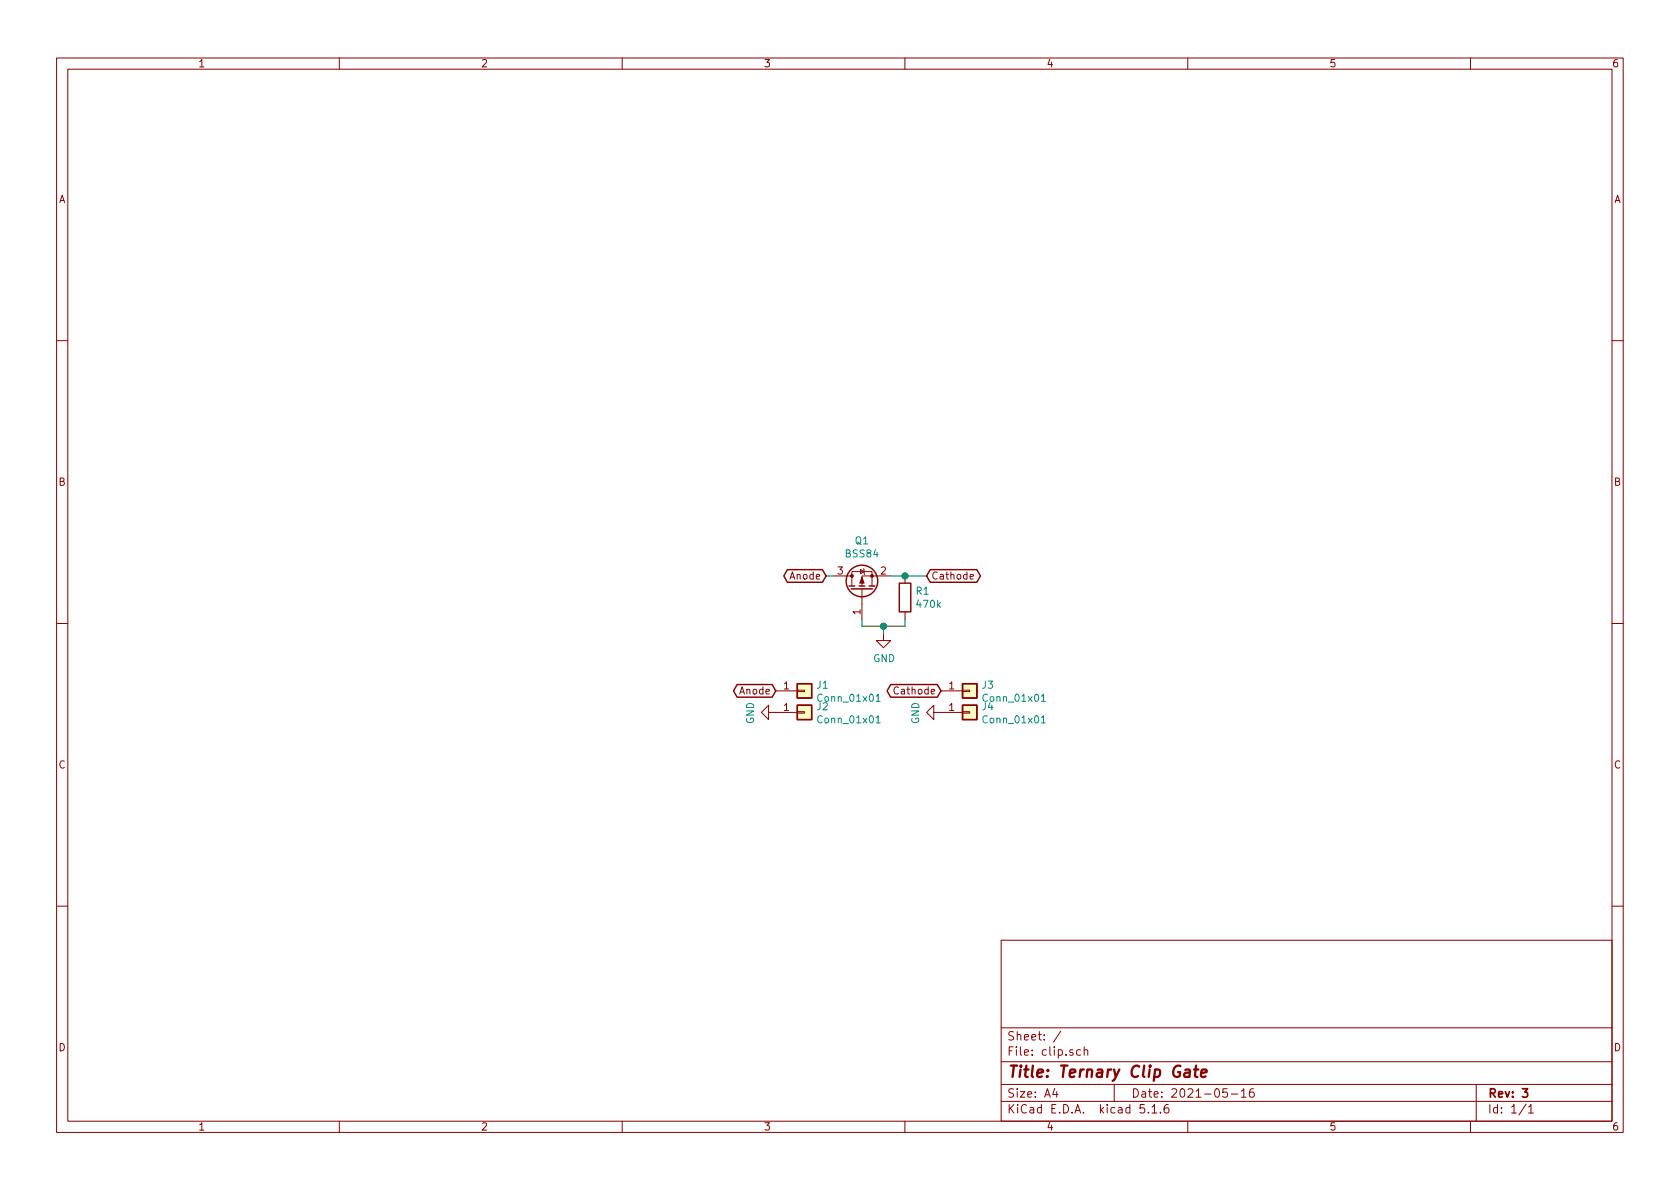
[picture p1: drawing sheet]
<svg xmlns="http://www.w3.org/2000/svg" width="297mm" height="210mm" viewBox="0 0 297 210" stroke-linecap="round" stroke-linejoin="round" font-family="sans-serif">
<g fill="none" stroke="#840000" stroke-width=".18">
<path d="M10 10.3h277v189.9h-277zM12 12.2h273v186.1h-273zM60 10.3v1.9M110 10.3v1.9M160 10.3v1.9M210 10.3v1.9M260 10.3v1.9M10 60.2h2M285 60.2h2M10 110.3h2M147.3 101.8h3.3M150.6 103.6v-2.5h3.6v2.5"/>
<path d="M152.1 100.7l.7 .4-.7 .4zM152.4 104.1v5.4M152.7 100.6l.1 .1v.8l.1 .1M156.2 112v1.3h1.3l-1.3 1.2-1.3-1.2h1.3M157.5 101.8h-5.1v1.8M160 101.8v1.3M160 108.2v1.3M171.5 102l.6-.1v-.3h-.4l-.2 .1 .1 .7h.5M285 110.3h2M135.9 126v-1.3l-1.3 1.3 1.3 1.2v-1.2h5.1M137.2 122.2h3.8M141 125.9h1.2v.2h-1.2z"/>
<path d="M141 122h1.2v.3h-1.2zM165.1 126v-1.3l-1.3 1.3 1.3 1.2v-1.2h5.1M166.4 122.2h3.8M170.2 125.9h1.2v.2h-1.2zM170.2 122h1.2v.3h-1.2zM10 160.2h2M177 166.3h108v32h-108zM285 160.2h2M60 198.3v1.9M110 198.3v1.9M160 198.3v1.9M177 194.8h108"/>
<path d="M177 191.8h108M177 187.8h108M177 181.8h108M186.5 192.5l-.4 1h1M186.8 193v1M187.6 182.3l-1.3 2M191.1 185.7l-.5-.1-.3 .3 .2 .6h.6M191.7 185.7l.2-.1 .4 .1v.9M191.7 185.1v1.5M197 191.8v3M202.3 195.3h-.7l-.1 .7 .3-.1 .5 .1 .1 .2-.1 .5-.2 .1-.6-.1M203 196.7v.1"/>
<path d="M203.7 195.8l.4-.5v1.5M203.7 196.8h.8M205.2 196.7v.1M206.6 195.3a.62 .62 0 0 0-.8 .7l.1 .7 .2 .1 .5-.1 .1-.5-.1-.2-.5-.1-.3 .3M210 198.3v1.9M217 192.5h-.7l-.1 .7 .2-.1 .5 .1 .1 .2v.5l-.2 .1-.6-.1M217.7 193.5h1.1M219.5 193l.4-.5v1.5M219.5 194h.8M221.6 192.5a.59 .59 0 0 0-.7 .7l.1 .7 .2 .1 .5-.1 .1-.5-.2-.2-.4-.1-.3 .3M260 198.3v1.9M261 191.8v6.5"/>
<path d="M269.8 195.2l-1.2 2M270.3 195.8l.4-.5v1.5M270.3 196.8h.8"/>
</g>
<path d="M269.2 192.5h.9l-.5 .6 .4 .1v.7l-.2 .1-.6-.1" fill="none" stroke="#840000" stroke-width=".3"/>
<path d="M209.6 189.2h.7v1.2M210.4 189.6l-.7 .1a.4 .4 0 0 0-.3 .3 .4 .4 0 0 0 .2 .4l.7-.1M211.1 189.1h.8M211.5 188.4l-.2 1.8v.1l.4 .1M212.4 189.8l.9-.2v-.4h-.8l-.2 1 .3 .2 .6-.1" fill="none" stroke="#840000" stroke-width=".41"/>
<g fill="none" stroke="#840000" stroke-width=".25">
<path d="M139.2 100.7h6.2l.6 1.1-.6 1.2h-6.2l-.6-1.2zM150.1 103.6h1M150.5 104.1h3.8M151.9 103.6h1M153.7 103.6h1M159 103.1h2v5.1h-2zM164.5 100.7h8.2l.7 1.1-.7 1.2h-8.2l-.7-1.2zM130.3 121.1h6.2l.7 1.1-.7 1.1h-6.2l-.6-1.1zM141 124.7h2.5v2.5h-2.5zM141 120.9h2.5v2.5h-2.5zM157.5 121.1h8.2l.7 1.1-.7 1.1h-8.2l-.7-1.1zM170.2 124.7h2.5v2.5h-2.5z"/>
<path d="M170.2 120.9h2.5v2.5h-2.5z"/>
<circle cx="152.4" cy="102.7" r="2.79"/>
</g>
<g fill="#ffffc2" stroke="#ffffc2" stroke-width=".18">
<path d="M170.2 124.7h2.5v2.5h-2.5z"/>
<path d="M170.2 120.9h2.5v2.5h-2.5z"/>
<path d="M141 124.7h2.5v2.5h-2.5z"/>
<path d="M141 120.9h2.5v2.5h-2.5z"/>
</g>
<path d="M154.9 126.9l.4-.3v1.2M154.9 123.1l.4-.3v1.2M154.9 127.8h.7M154.9 124h.7M184.1 126.9l.4-.3v1.2M184.1 123.1l.4-.3v1.2M184.1 127.8h.7M184.1 124h.7" fill="none" stroke="#008484" stroke-width=".18"/>
<g fill="#840000" stroke="#840000" stroke-width=".18">
<path d="M152.4 102.1l.4 1h-.8z"/>
<circle cx="154.2" cy="101.8" r=".25"/>
<circle cx="150.6" cy="101.8" r=".25"/>
</g>
<path d="M146 101.8h1.3M152.4 109.5v1.2h7.6v-1.2M156.2 110.7v1.3M157.5 101.8h6.3" fill="none" stroke="#008400" stroke-width=".18"/>
<g fill="#008400" stroke="#008400" stroke-width=".25">
<circle cx="156.2" cy="110.7" r=".51"/>
<circle cx="160" cy="101.8" r=".51"/>
</g>
<text font-size="2.8" fill="#840000" x="178" y="190.5">Title: Ternary Clip Gate</text>
<g font-size="2.1" fill="#840000">
<text x="178" y="184">Sheet: /</text>
<text x="178" y="186.7">File: clip.sch</text>
<text x="178" y="196.9">KiCad E.D.A. kicad 5.1.6</text>
<text x="178" y="194.1">Size: A4</text>
<text x="200" y="194.1">Date: 2021-05-16</text>
<text x="263" y="194.1">Rev: 3</text>
<text x="263" y="196.9">Id: 1/1</text>
</g>
<g font-size="1.8" fill="#840000">
<text x="35" y="11.9">1</text>
<text x="85" y="11.9">2</text>
<text x="135" y="11.9">3</text>
<text x="185" y="11.9">4</text>
<text x="235" y="11.9">5</text>
<text x="285" y="11.9">6</text>
<text x="10.4" y="35.9">A</text>
<text x="285.4" y="35.9">A</text>
<text x="10.4" y="85.9">B</text>
<text x="285.4" y="85.9">B</text>
<text x="148.1" y="101.6">3</text>
<text x="155.7" y="101.6">2</text>
<text x="139.8" y="102.5">Anode</text>
<text x="164.6" y="102.5">Cathode</text>
<text x="152.1" y="108.7" transform="rotate(-90 152.1 108.7)">1</text>
<text x="130.9" y="122.8">Anode</text>
<text x="138.6" y="125.7">1</text>
<text x="138.6" y="121.9">1</text>
<text x="158.5" y="122.8">Cathode</text>
<text x="167.8" y="125.7">1</text>
<text x="167.8" y="121.9">1</text>
<text x="10.4" y="135.9">C</text>
<text x="285.4" y="135.9">C</text>
<text x="10.4" y="185.9">D</text>
<text x="285.4" y="185.9">D</text>
<text x="35" y="199.9">1</text>
<text x="85" y="199.9">2</text>
<text x="135" y="199.9">3</text>
<text x="185" y="199.9">4</text>
<text x="235" y="199.9">5</text>
<text x="285" y="199.9">6</text>
</g>
<g font-size="1.8" fill="#008484">
<text x="149.6" y="98.6">BSS84</text>
<text x="151.2" y="96.3">Q1</text>
<text x="162" y="105.2">R1</text>
<text x="162.2" y="107.5">470k</text>
<text x="154.4" y="117.1">GND</text>
<text x="144.5" y="125.6">J2</text>
<text x="144.5" y="121.8">J1</text>
<text x="144.9" y="124.1">Conn_01x01</text>
<text x="173.7" y="125.6">J4</text>
<text x="173.7" y="121.8">J3</text>
<text x="174.1" y="124.1">Conn_01x01</text>
<text x="133.3" y="128.1" transform="rotate(-90 133.3 128.1)">GND</text>
<text x="144.9" y="127.9">Conn_01x01</text>
<text x="162.5" y="128.1" transform="rotate(-90 162.5 128.1)">GND</text>
<text x="174.1" y="127.9">Conn_01x01</text>
</g>
</svg>
